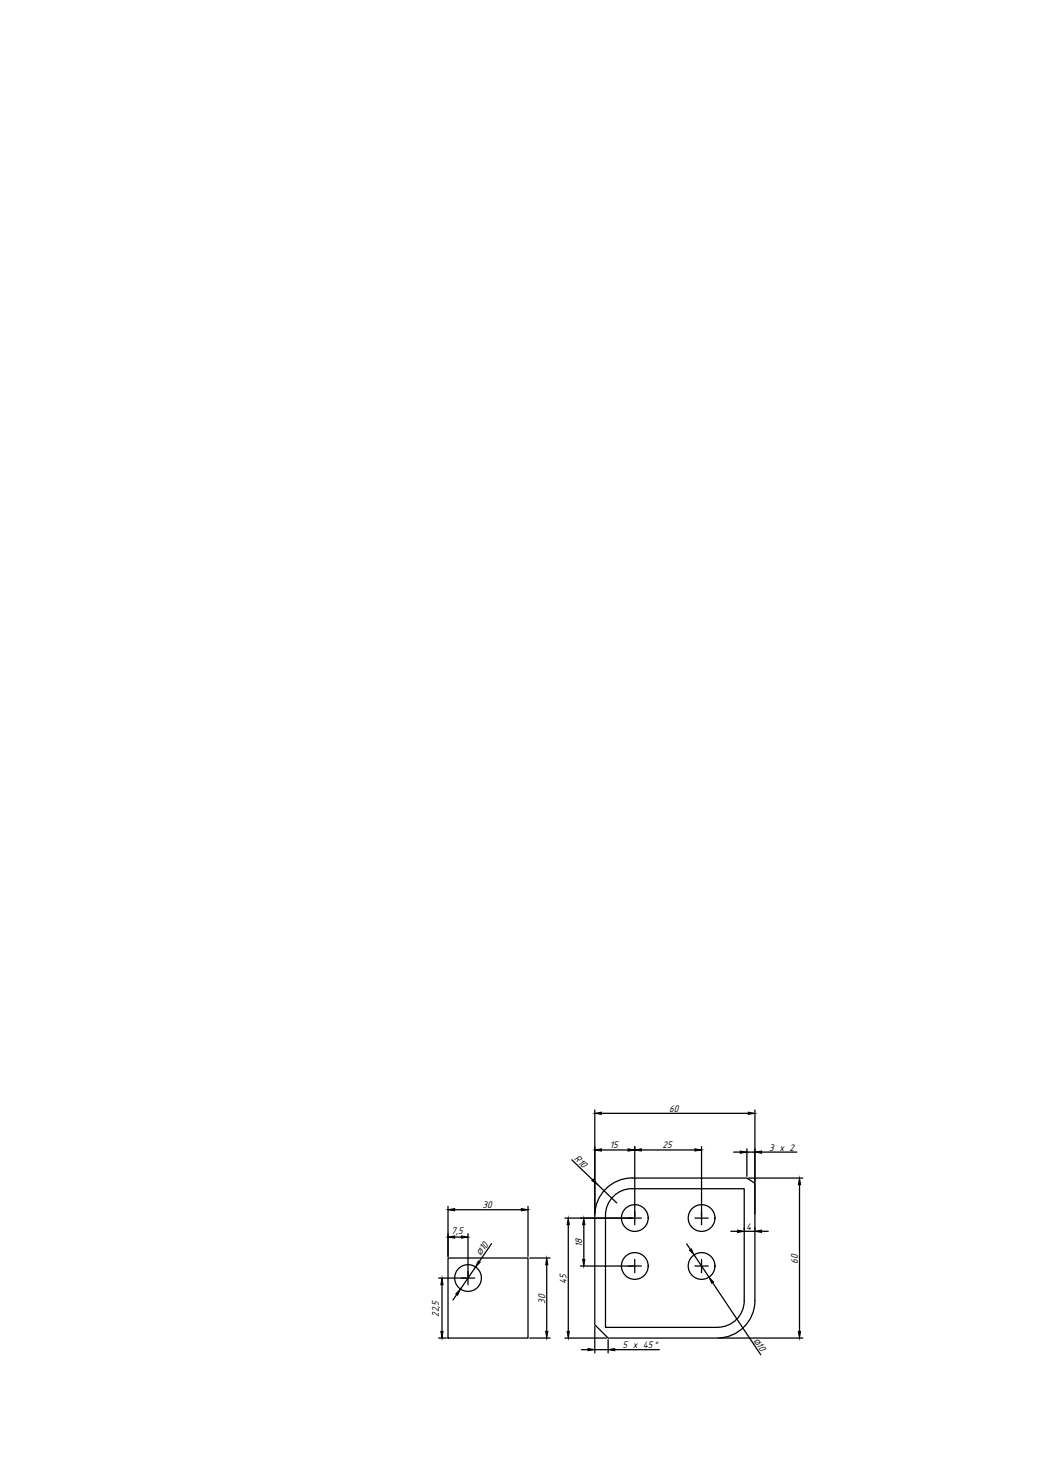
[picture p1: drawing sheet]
<svg xmlns="http://www.w3.org/2000/svg" width="210mm" height="297mm" viewBox="0 0 210 297" stroke-linecap="round" stroke-linejoin="round" font-family="sans-serif">
<!-- layer: 0 -->
<g fill="none" stroke="#000" stroke-width=".25">
<path d="M114.5 232.5l4.2 4M119.1 222.5v20.8M119.7 237.4l3.8 3.7M120.5 230.5h5.3M120.5 223.1h29.4M126.6 236.1a7.5 7.5 0 0 0-7.5 7.5v21.9l2.7 2.7h21.9a7.5 7.5 0 0 0 7.5-7.5v-23.5l-1.6-1.1h-23M126.6 238.2a5.3 5.3 0 0 0-5.3 5.4v22.5l22.4-.1a5.3 5.3 0 0 0 5.4-5.3v-22.4h-22.5M127.1 229.8v15.7M128.5 230.5h10.7M140.5 229.8v15.7M146.9 230.9h1.4M149.6 230.3v5.5"/>
<path d="M149.6 230.9h1.6M149.9 236.1h10.9M151.2 222.5v20.8M152.5 230.9h7.1M160.1 237.5v29.4M87.8 256.2h7.3M88.5 257.5v9.4M89.7 252.1h16.1v16.1h-16.1zM89.7 241.8v10M91.1 248h1.3M91.1 242.5h13.3M91.5 259.5l-.8 1.1"/>
<path d="M93.7 247.3v10.2M95.2 254l-3 4.4M98.5 249.3l-2.5 3.5M105.8 241.8v10M106.1 252.1h4.1M109.5 253.5v13.4M113.1 244.1h15.4M113.8 245.5v21.4M116.3 253.8h12.2M116.9 245.5v6.9M127.1 252.4v2.7M137.5 249.3l.8 1.1"/>
<path d="M139 251.5l3 4.5M139.2 244.1h2.6M139.2 253.8h2.6M140.5 252.4v2.7M142.7 257.1l9.7 14.4M146.4 246.8h1.3M149.1 246.1v.4M149.1 246.8h2.1M151.2 246.1v.4M152.5 246.8h1.4M87.8 268.2h1.6M106.1 268.2h4.1"/>
<path d="M113.1 268.2h8.4M116.4 270.5h1.4M119.1 265.8v5.4M119.1 270.5h2.7M121.8 268.5v2.7M123.1 270.5h9M144 268.2h16.8"/>
<circle cx="93.7" cy="256.2" r="2.68"/>
<circle cx="127.1" cy="244.1" r="2.68"/>
<circle cx="127.1" cy="253.7" r="2.68"/>
<circle cx="140.5" cy="244.1" r="2.68"/>
<circle cx="140.5" cy="253.7" r="2.68"/>
</g>
<g fill="#000" stroke="#000" stroke-width=".2">
<path d="M118.8 236.3l.9 1.1-1.2-.8zM119.1 230.5l1.4-.2v.4zM119.1 223.1l1.4-.2v.5zM125.8 230.3l1.3 .2-1.3 .2zM127.1 230.5l1.4-.2v.4zM139.2 230.3l1.3 .2-1.3 .2zM148.3 230.7l1.3 .2-1.3 .2zM149.9 222.9l1.3 .2-1.3 .3zM151.2 230.9l1.3-.2v.4zM160.1 236.1l.2 1.4h-.4zM88.5 256.2l.2 1.3h-.4zM89.7 248l1.4-.3v.5z"/>
<path d="M89.7 242.5l1.4-.3v.5zM92.2 258.4l-.5 1.2-.4-.3zM92.4 247.7l1.3 .3-1.3 .2zM95.8 252.7l.4 .3-1 1zM104.4 242.2l1.4 .3-1.4 .2zM109.5 252.1l.2 1.4h-.4zM113.8 244.1l.2 1.4h-.4zM116.9 244.1l.2 1.4h-.4zM116.7 252.4h.4l-.2 1.4zM138.1 250.6l.4-.3 .5 1.2zM142 256l.9 1-.4 .2zM147.7 246.6l1.4 .2-1.4 .2z"/>
<path d="M151.2 246.8l1.3-.2v.4zM88.3 266.9h.4l-.2 1.3zM109.3 266.9h.4l-.2 1.3zM113.6 266.9h.4l-.2 1.3zM117.8 270.3l1.3 .2-1.3 .2zM121.8 270.5l1.3-.2v.4zM159.9 266.9h.4l-.2 1.3z"/>
</g>
<g font-size="2">
<text x="134.1" y="222.8">60</text>
<text x="114.9" y="232.4" transform="rotate(44 114.9 232.4)">R10</text>
<text x="122.2" y="230.2">15</text>
<text x="132.7" y="230.2">25</text>
<text x="154.1" y="230.6">3 х 2</text>
<text x="96.6" y="242.1">30</text>
<text x="90.4" y="247.4">7,5</text>
<text x="97" y="250.8" transform="rotate(-56 97 250.8)">10</text>
<text x="116.6" y="250" transform="rotate(-90 116.6 250)">18</text>
<text x="149.4" y="246.5">4</text>
<text x="113.5" y="257.3" transform="rotate(-90 113.5 257.3)">45</text>
<text x="159.8" y="253.3" transform="rotate(-90 159.8 253.3)">60</text>
<text x="87.9" y="263.9" transform="rotate(-90 87.9 263.9)">22,5</text>
<text x="109.2" y="261.3" transform="rotate(-90 109.2 261.3)">30</text>
<text x="151.5" y="269.6" transform="rotate(56 151.5 269.6)">10</text>
<text x="124.7" y="270.2">5 х 45 °</text>
</g>
<g font-size="1.5">
<text x="96.3" y="251.7" transform="rotate(-54 96.3 251.7)">Ø</text>
<text x="150.9" y="268.7" transform="rotate(57 150.9 268.7)">Ø</text>
</g>
</svg>
